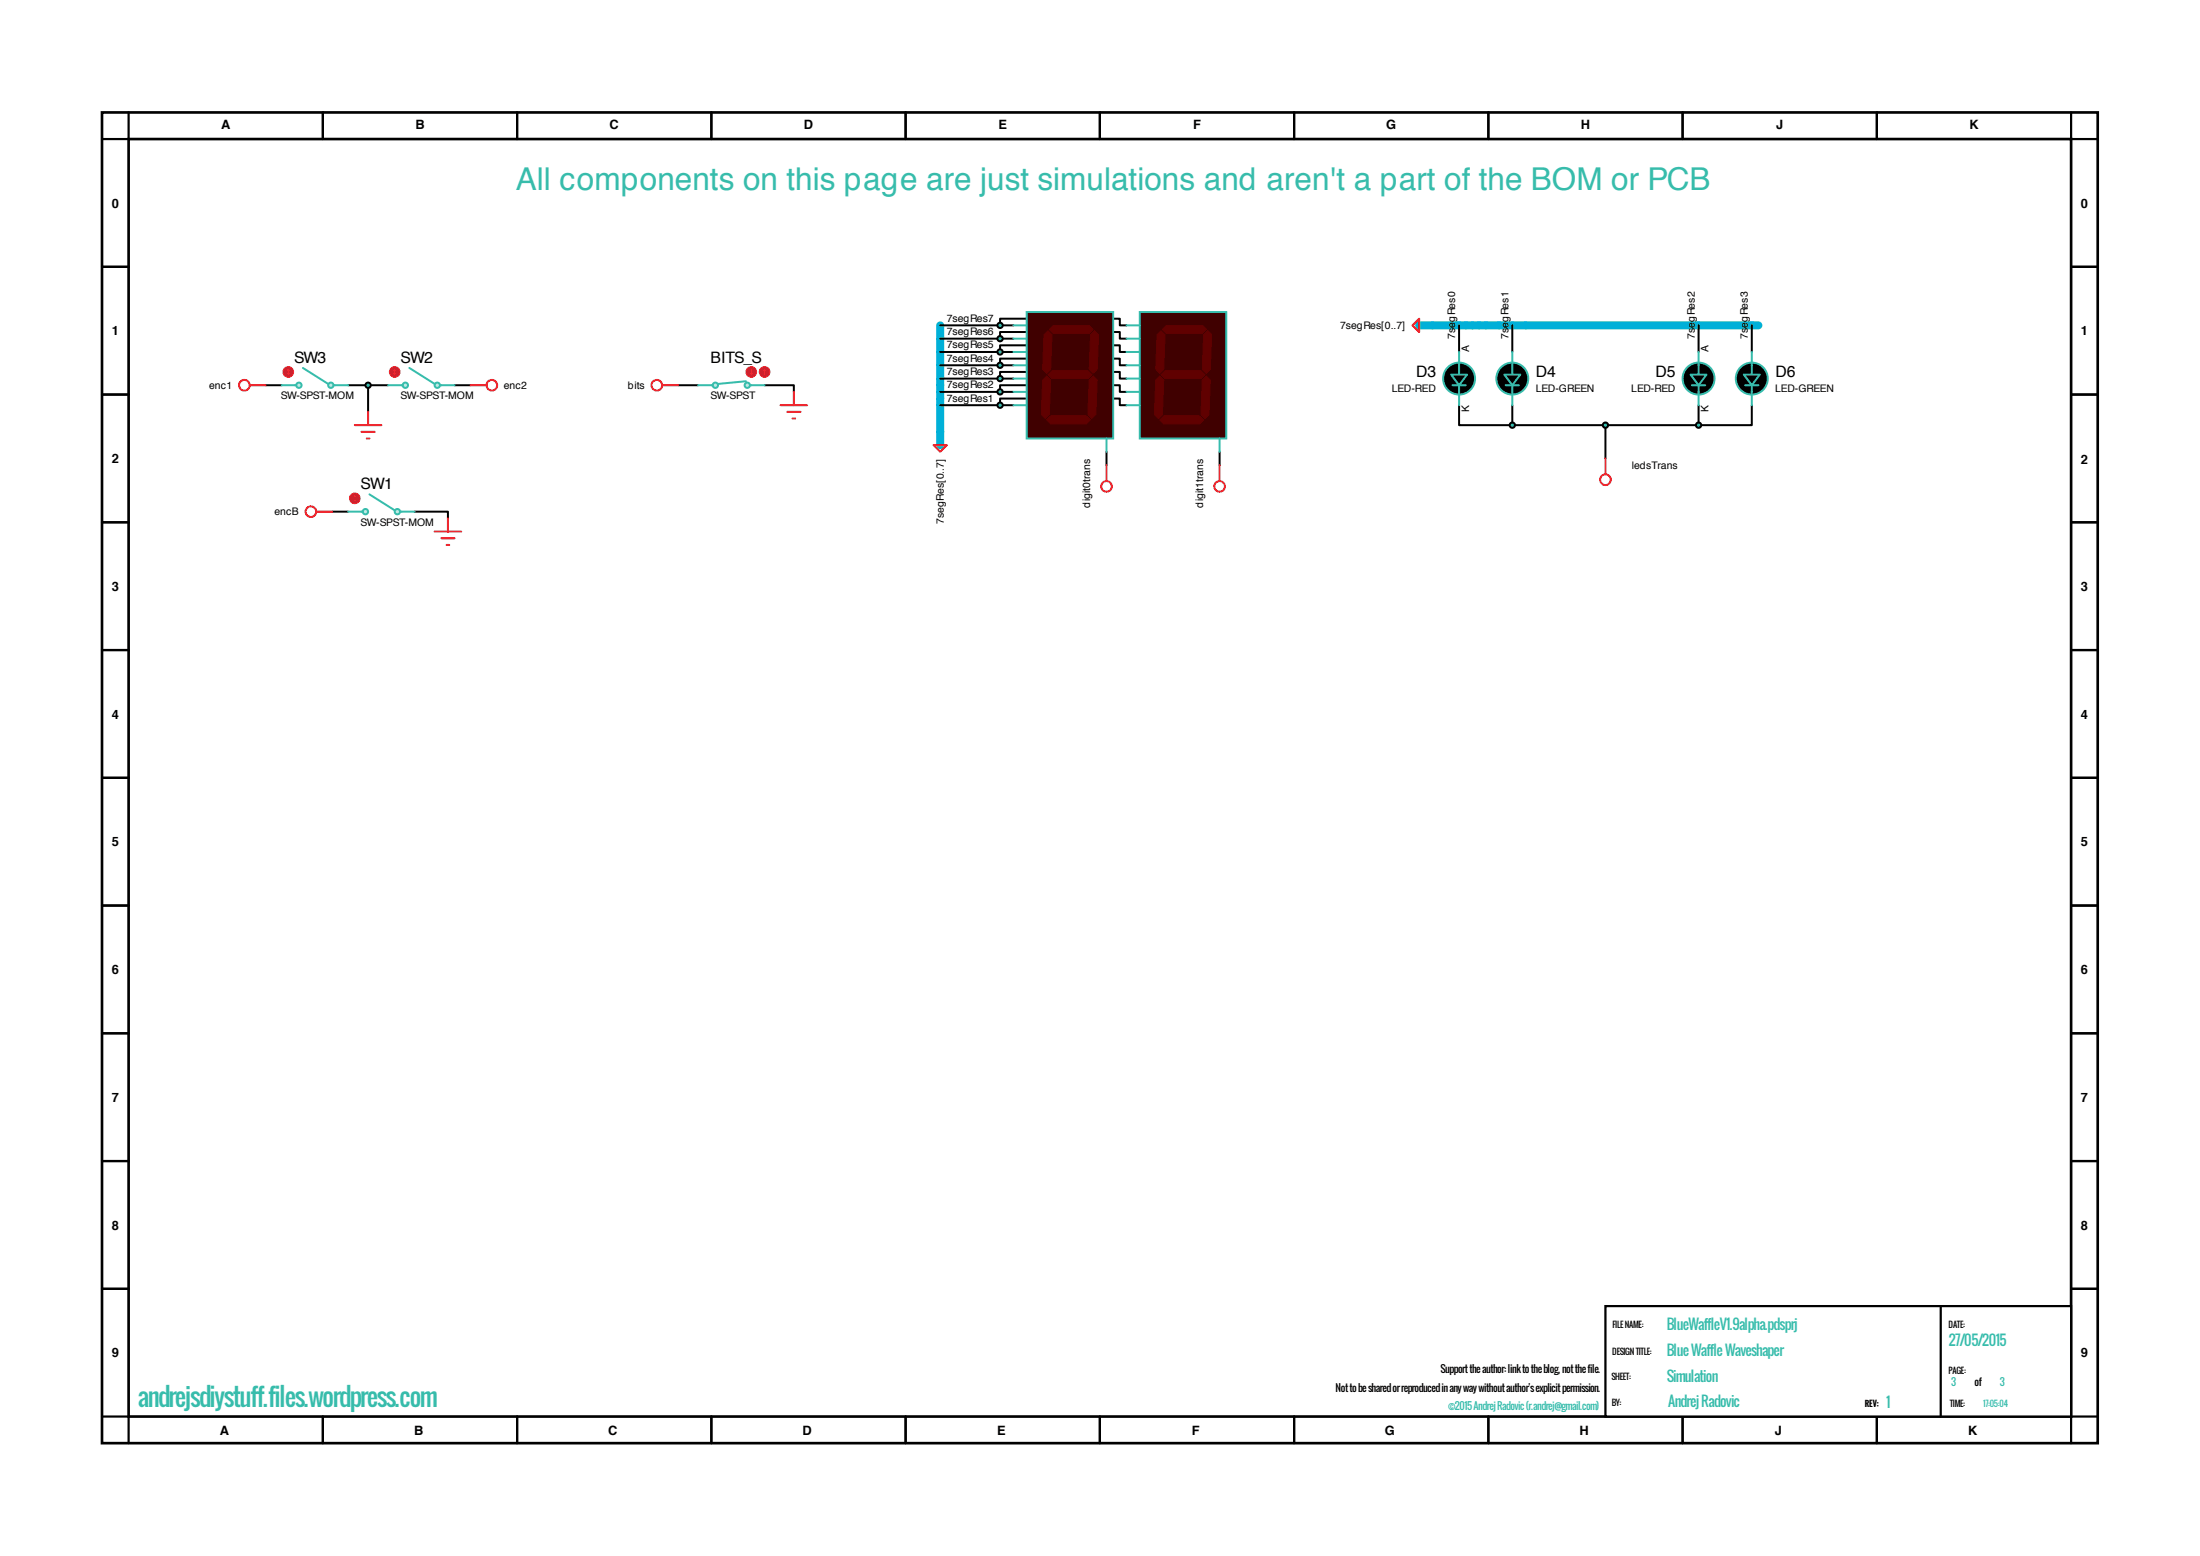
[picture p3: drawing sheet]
<svg xmlns="http://www.w3.org/2000/svg" width="420mm" height="297mm" viewBox="0 0 420 297" stroke-linecap="round" stroke-linejoin="round" font-family="sans-serif">
<path d="M19.5 21.5h381v254h-381zM24.6 26.5h370.8v243.9h-370.8z" fill="none" stroke="#000" stroke-width=".51"/>
<g fill="none" stroke="#000" stroke-width=".42">
<path d="M24.6 21.5v5h-5.1M61.6 21.5v5M98.7 21.5v5M135.8 21.5v5M172.9 21.5v5M210 21.5v5M247.1 21.5v5M284.1 21.5v5M321.2 21.5v5M358.3 21.5v5M395.4 21.5v5h5.1M19.5 50.9h5.1"/>
<path d="M395.4 50.9h5.1M19.5 75.3h5.1M395.4 75.3h5.1M19.5 99.7h5.1M395.4 99.7h5.1M19.5 124.1h5.1M395.4 124.1h5.1M19.5 148.5h5.1M395.4 148.5h5.1M19.5 172.8h5.1M395.4 172.8h5.1M19.5 197.2h5.1"/>
<path d="M395.4 197.2h5.1M19.5 221.6h5.1M395.4 221.6h5.1M19.5 246h5.1M395.4 246h5.1M19.5 270.4h5.1v5.1M61.6 270.4v5.1M98.7 270.4v5.1M135.8 270.4v5.1M172.9 270.4v5.1M210 270.4v5.1M247.1 270.4v5.1"/>
<path d="M284.1 270.4v5.1M321.2 270.4v5.1M358.3 270.4v5.1M400.5 270.4h-5.1v5.1"/>
</g>
<path d="M306.5 249.3h88.9v21.1h-88.9z" fill="#fff" stroke="#000" stroke-width=".42"/>
<path d="M370.5 249.3v21.1" fill="none" stroke="#000" stroke-width=".42"/>
<path d="M179.5 62.1v22.9M273.5 62.1h62.2" fill="none" stroke="#00b0d8" stroke-width="1.5"/>
<g fill="none" stroke="#000" stroke-width=".38">
<path d="M50.7 73.5h3.1M66.5 73.5h7.6M70.3 73.5v5.1M86.8 73.5h3M129.5 73.5h3.8M146 73.5h5.6v1.3M179.5 62.1h14M179.5 64.6h14M179.5 67.2h14M179.5 69.7h14M179.5 72.3h14M179.5 74.8h14"/>
<path d="M179.5 77.3h14M190.9 62.1v-1.3h22.9v1.3h1.3M190.9 64.6v-1.2h22.9v1.2h1.3M190.9 67.2v-1.3h22.9v1.3h1.3M190.9 69.7v-1.2h22.9v1.2h1.3M190.9 72.3v-1.3h22.9v1.3h1.3M190.9 74.8v-1.3h22.9v1.3h1.3M190.9 77.3v-1.2h22.9v1.2h1.3M278.6 77.3v3.9h10.1M278.6 62.1v5.1M288.7 62.1v5.1M288.7 77.3v3.9"/>
<path d="M324.3 62.1v5.1M324.3 77.3v3.9M334.4 77.3v3.9h-10.1M334.4 62.1v5.1M63.4 97.7h3.1M79.2 97.7h6.3v1.2M211.2 86.2v2.6M232.8 86.2v2.6M288.7 81.2h35.6M306.5 81.2v6.3"/>
</g>
<path d="M70.3 78.6v2.6M67.7 81.2h5.1M69 82.4h2.5M70 83.7h.5M178.2 85h2.6l-1.3 1.2z" fill="none" stroke="#ed1c24" stroke-width=".38"/>
<path d="M196 59.6h16.5v24.1h-16.5z" fill="#400000" stroke="#37bcab" stroke-width=".38"/>
<g fill="#600000" stroke="#600000" stroke-width=".19">
<path d="M201.1 62.1h6.8l.8 .8-.8 .7h-6.8l-.8-.7z"/>
<path d="M208.2 63.9l.8-.8 .7 .8-.2 6.6-.8 .7-.8-.7z"/>
<path d="M200.1 71.5l.7-.8h6.9l.7 .8-.7 .8h-6.9z"/>
<path d="M199.3 63.9l.8-.8 .7 .8-.2 6.6-.8 .7-.7-.7z"/>
<path d="M207.9 72.5l.8-.7 .8 .7-.3 6.6-.8 .8-.7-.8z"/>
<path d="M199.8 80.1l.8-.7h6.8l.8 .7-.8 .8h-6.8z"/>
<path d="M199.1 72.5l.7-.7 .8 .7-.3 6.6-.7 .8-.8-.8z"/>
</g>
<path d="M193.5 62.1h2.5M193.5 64.6h2.5M193.5 67.2h2.5M193.5 69.7h2.5M193.5 72.3h2.5M193.5 74.8h2.5M193.5 77.3h2.5M211.2 83.7v2.5" fill="none" stroke="#37bcab" stroke-width=".38"/>
<path d="M217.6 59.6h16.5v24.1h-16.5z" fill="#400000" stroke="#37bcab" stroke-width=".38"/>
<g fill="#600000" stroke="#600000" stroke-width=".19">
<path d="M222.7 62.1h6.8l.8 .8-.8 .7h-6.8l-.8-.7z"/>
<path d="M229.8 63.9l.7-.8 .8 .8-.2 6.6-.8 .7-.8-.7z"/>
<path d="M221.7 71.5l.7-.8h6.9l.7 .8-.7 .8h-6.9z"/>
<path d="M220.9 63.9l.8-.8 .7 .8-.2 6.6-.8 .7-.8-.7z"/>
<path d="M229.5 72.5l.8-.7 .8 .7-.3 6.6-.8 .8-.7-.8z"/>
<path d="M221.4 80.1l.8-.7h6.8l.8 .7-.8 .8h-6.8z"/>
<path d="M220.6 72.5l.8-.7 .8 .7-.3 6.6-.8 .8-.7-.8z"/>
</g>
<path d="M215.1 62.1h2.5M215.1 64.6h2.5M215.1 67.2h2.5M215.1 69.7h2.5M215.1 72.3h2.5M215.1 74.8h2.5M215.1 77.3h2.5M232.8 83.7v2.5" fill="none" stroke="#37bcab" stroke-width=".38"/>
<g fill="#37bcab" stroke="#000" stroke-width=".38">
<circle cx="190.9" cy="62.1" r=".51"/>
<circle cx="190.9" cy="64.6" r=".51"/>
<circle cx="190.9" cy="67.2" r=".51"/>
<circle cx="190.9" cy="69.7" r=".51"/>
<circle cx="190.9" cy="72.3" r=".51"/>
<circle cx="190.9" cy="74.8" r=".51"/>
<circle cx="190.9" cy="77.3" r=".51"/>
</g>
<g fill="none" stroke="#ed1c24" stroke-width=".38">
<path d="M269.7 62.1l1.2-1.3v2.6zM211.2 88.8v3M232.8 88.8v3M306.5 87.5v3.1"/>
<circle cx="211.2" cy="92.8" r="1.02"/>
<circle cx="232.8" cy="92.8" r="1.02"/>
<circle cx="306.5" cy="91.6" r="1.02"/>
</g>
<path d="M270.9 62.1h2.6" fill="none" stroke="#00b0d8" stroke-width="1.5"/>
<g fill="#000" stroke="#37bcab" stroke-width=".38">
<path d="M277 71.5h3.1l-1.5 2zM287.2 71.5h3l-1.5 2zM322.7 71.5h3.1l-1.5 2zM332.9 71.5h3.1l-1.6 2z"/>
<circle cx="278.6" cy="72.3" r="3"/>
<circle cx="288.7" cy="72.3" r="3"/>
<circle cx="324.3" cy="72.3" r="3"/>
<circle cx="334.4" cy="72.3" r="3"/>
</g>
<path d="M277.3 73.5h2.5M278.6 67.2v4.3M278.6 73.5v3.8M287.4 73.5h2.6M288.7 67.2v4.3M288.7 73.5v3.8M323 73.5h2.5M324.3 67.2v4.3M324.3 73.5v3.8M333.2 73.5h2.5M334.4 67.2v4.3M334.4 73.5v3.8" fill="none" stroke="#37bcab" stroke-width=".38"/>
<g fill="#37bcab" stroke="#000" stroke-width=".38">
<circle cx="288.7" cy="81.2" r=".51"/>
<circle cx="324.3" cy="81.2" r=".51"/>
<circle cx="306.5" cy="81.2" r=".51"/>
</g>
<g fill="#bcebe6" stroke="#37bcab" stroke-width=".38">
<circle cx="142.7" cy="73.5" r=".51"/>
<circle cx="136.6" cy="73.5" r=".51"/>
</g>
<path d="M133.3 73.5h2.8M142.4 72.8l-5.3 .5M143.2 73.5h2.8" fill="none" stroke="#37bcab" stroke-width=".38"/>
<circle cx="143.4" cy="71" r="1.02" fill="#be1e2d" stroke="#ed1c24" stroke-width=".19"/>
<path d="M143.2 71.2l.2 .3M143.4 70.5v1M143.7 71.2l-.3 .3" fill="none" stroke="#ed1c24" stroke-width=".19"/>
<circle cx="146" cy="71" r="1.02" fill="#be1e2d" stroke="#ed1c24" stroke-width=".19"/>
<path d="M146 70.5l-.3 .2M146 70.5l.2 .2M146 70.5v1" fill="none" stroke="#ed1c24" stroke-width=".19"/>
<g fill="none" stroke="#ed1c24" stroke-width=".38">
<path d="M126.4 73.5h3.1"/>
<circle cx="125.4" cy="73.5" r="1.02"/>
</g>
<g fill="#bcebe6" stroke="#37bcab" stroke-width=".38">
<circle cx="69.8" cy="97.7" r=".51"/>
<circle cx="75.9" cy="97.7" r=".51"/>
</g>
<path d="M66.5 97.7h2.8M70.5 94.4l4.9 3M76.4 97.7h2.8" fill="none" stroke="#37bcab" stroke-width=".38"/>
<circle cx="67.7" cy="95.1" r="1.02" fill="#be1e2d" stroke="#ed1c24" stroke-width=".19"/>
<path d="M67.5 95.4l.2 .2M67.7 94.6v1M67.7 94.6l.3 .3M67.7 94.6l-.2 .3M68 95.4l-.3 .2" fill="none" stroke="#ed1c24" stroke-width=".19"/>
<g fill="none" stroke="#ed1c24" stroke-width=".38">
<path d="M47.7 73.5h3M89.8 73.5h3.1M149 77.3h5.1M150.3 78.6h2.5M151.3 79.9h.5M151.6 74.8v2.5M60.4 97.7h3M85.5 98.9v2.6M83 101.5h5.1M84.2 102.7h2.6M85.3 104h.5"/>
<circle cx="46.7" cy="73.5" r="1.02"/>
<circle cx="93.9" cy="73.5" r="1.02"/>
<circle cx="59.4" cy="97.7" r="1.02"/>
</g>
<g fill="#bcebe6" stroke="#37bcab" stroke-width=".38">
<circle cx="77.4" cy="73.5" r=".51"/>
<circle cx="83.5" cy="73.5" r=".51"/>
</g>
<path d="M74.1 73.5h2.8M78.1 70.2l4.9 3.1M84 73.5h2.8" fill="none" stroke="#37bcab" stroke-width=".38"/>
<circle cx="75.4" cy="71" r="1.02" fill="#be1e2d" stroke="#ed1c24" stroke-width=".19"/>
<path d="M75.1 71.2l.3 .3M75.4 70.5v1M75.4 70.5l.2 .2M75.4 70.5l-.3 .2M75.6 71.2l-.2 .3" fill="none" stroke="#ed1c24" stroke-width=".19"/>
<g fill="#bcebe6" stroke="#37bcab" stroke-width=".38">
<circle cx="57.1" cy="73.5" r=".51"/>
<circle cx="63.2" cy="73.5" r=".51"/>
</g>
<path d="M53.8 73.5h2.8M57.8 70.2l4.9 3.1M63.7 73.5h2.8" fill="none" stroke="#37bcab" stroke-width=".38"/>
<circle cx="55" cy="71" r="1.02" fill="#be1e2d" stroke="#ed1c24" stroke-width=".19"/>
<path d="M54.8 71.2l.2 .3M55 70.5v1M55 70.5l.3 .2M55 70.5l-.2 .2M55.3 71.2l-.3 .3" fill="none" stroke="#ed1c24" stroke-width=".19"/>
<circle cx="70.3" cy="73.5" r=".51" fill="#37bcab" stroke="#000" stroke-width=".38"/>
<text font-size="6" fill="#37bcab" x="98.5" y="36.2">All components on this page are just simulations and aren't a part of the BOM or PCB</text>
<text font-size="4.7" fill="#37bcab" x="26.3" y="268.5">andrejsdiystuff.files.wordpress.com</text>
<g font-size="3">
<text x="56.1" y="69.3">SW3</text>
<text x="76.5" y="69.3">SW2</text>
<text x="135.6" y="69.3">BITS_S</text>
<text x="270.3" y="72">D3</text>
<text x="293.2" y="72">D4</text>
<text x="316.1" y="72">D5</text>
<text x="338.9" y="72">D6</text>
<text x="68.8" y="93.4">SW1</text>
</g>
<g font-size="2.7" fill="#37bcab">
<text x="318.2" y="253.8">BlueWaffleV1.9alpha.pdsprj</text>
<text x="372" y="256.8">27/05/2015</text>
<text x="318.2" y="263.7">Simulation</text>
<text x="318.2" y="258.9">Blue Waffle Waveshaper</text>
<text x="318.4" y="268.5">Andrej Radovic</text>
<text x="360.1" y="268.8">1</text>
</g>
<g font-size="2.5">
<text x="42.2" y="24.6">A</text>
<text x="79.3" y="24.6">B</text>
<text x="116.4" y="24.6">C</text>
<text x="153.5" y="24.6">D</text>
<text x="190.6" y="24.6">E</text>
<text x="227.8" y="24.6">F</text>
<text x="264.6" y="24.6">G</text>
<text x="301.8" y="24.6">H</text>
<text x="339.1" y="24.6">J</text>
<text x="376" y="24.6">K</text>
<text x="21.3" y="39.6">0</text>
<text x="397.3" y="39.6">0</text>
<text x="21.3" y="64">1</text>
<text x="397.3" y="64">1</text>
<text x="21.3" y="88.4">2</text>
<text x="397.3" y="88.6">2</text>
<text x="21.3" y="112.8">3</text>
<text x="397.3" y="112.8">3</text>
<text x="21.3" y="137.2">4</text>
<text x="397.3" y="137.2">4</text>
<text x="21.3" y="161.5">5</text>
<text x="397.3" y="161.5">5</text>
<text x="21.3" y="185.9">6</text>
<text x="397.3" y="185.9">6</text>
<text x="21.3" y="210.3">7</text>
<text x="397.3" y="210.3">7</text>
<text x="21.3" y="234.7">8</text>
<text x="397.3" y="234.7">8</text>
<text x="21.3" y="259.1">9</text>
<text x="397.3" y="259.1">9</text>
<text x="42" y="273.8">A</text>
<text x="79" y="273.8">B</text>
<text x="116.1" y="273.8">C</text>
<text x="153.2" y="273.8">D</text>
<text x="190.4" y="273.8">E</text>
<text x="227.5" y="273.8">F</text>
<text x="264.4" y="273.8">G</text>
<text x="301.6" y="273.8">H</text>
<text x="338.9" y="273.8">J</text>
<text x="375.7" y="273.8">K</text>
</g>
<g font-size="2">
<text x="180.7" y="61.4">7segRes7</text>
<text x="180.7" y="64">7segRes6</text>
<text x="255.8" y="62.8">7segRes[0..7]</text>
<text x="277.8" y="64.6" transform="rotate(-90 277.8 64.6)">7segRes0</text>
<text x="288" y="64.6" transform="rotate(-90 288 64.6)">7segRes1</text>
<text x="323.5" y="64.6" transform="rotate(-90 323.5 64.6)">7segRes2</text>
<text x="333.7" y="64.6" transform="rotate(-90 333.7 64.6)">7segRes3</text>
<text x="180.7" y="66.5">7segRes5</text>
<text x="180.7" y="69">7segRes4</text>
<text x="180.7" y="71.6">7segRes3</text>
<text x="280.5" y="67.2" transform="rotate(-90 280.5 67.2)">A</text>
<text x="326.2" y="67.2" transform="rotate(-90 326.2 67.2)">A</text>
<text x="39.9" y="74.3">enc1</text>
<text x="53.6" y="76.2">SW-SPST-MOM</text>
<text x="76.4" y="76.2">SW-SPST-MOM</text>
<text x="96.2" y="74.3">enc2</text>
<text x="119.9" y="74.3">bits</text>
<text x="135.6" y="76.2">SW-SPST</text>
<text x="180.7" y="74.1">7segRes2</text>
<text x="180.7" y="76.7">7segRes1</text>
<text x="265.7" y="74.8">LED-RED</text>
<text x="293.2" y="74.8">LED-GREEN</text>
<text x="311.4" y="74.8">LED-RED</text>
<text x="338.9" y="74.8">LED-GREEN</text>
<text x="280.5" y="78.7" transform="rotate(-90 280.5 78.7)">K</text>
<text x="326.2" y="78.7" transform="rotate(-90 326.2 78.7)">K</text>
<text x="311.5" y="89.5">ledsTrans</text>
<text x="52.4" y="98.4">encB</text>
<text x="68.8" y="100.3">SW-SPST-MOM</text>
<text x="180.2" y="100" transform="rotate(-90 180.2 100)">7segRes[0..7]</text>
<text x="208.1" y="96.9" transform="rotate(-90 208.1 96.9)">digit0trans</text>
<text x="229.7" y="96.9" transform="rotate(-90 229.7 96.9)">digit1trans</text>
</g>
<g font-size="1.9">
<text x="275" y="262.1">Support the author: link to the blog, not the file.</text>
<text x="255" y="265.6">Not to be shared or reproduced in any way without author's explicit permission.</text>
<text x="376.9" y="264.6">of</text>
</g>
<g font-size="1.9" fill="#37bcab">
<text x="276.5" y="269.2">©2015 Andrej Radovic (r.andrej@gmail.com)</text>
<text x="372.5" y="264.6">3</text>
<text x="381.8" y="264.6">3</text>
</g>
<g font-size="1.6">
<text x="307.8" y="253.5">FILE NAME:</text>
<text x="372" y="253.5">DATE:</text>
<text x="307.7" y="263.4">SHEET:</text>
<text x="307.8" y="258.6">DESIGN TITLE:</text>
<text x="372" y="262.2">PAGE:</text>
<text x="307.7" y="268.4">BY:</text>
<text x="356" y="268.5">REV:</text>
<text x="372.3" y="268.5">TIME:</text>
</g>
<text font-size="1.6" fill="#37bcab" x="378.6" y="268.5">17:05:04</text>
</svg>
